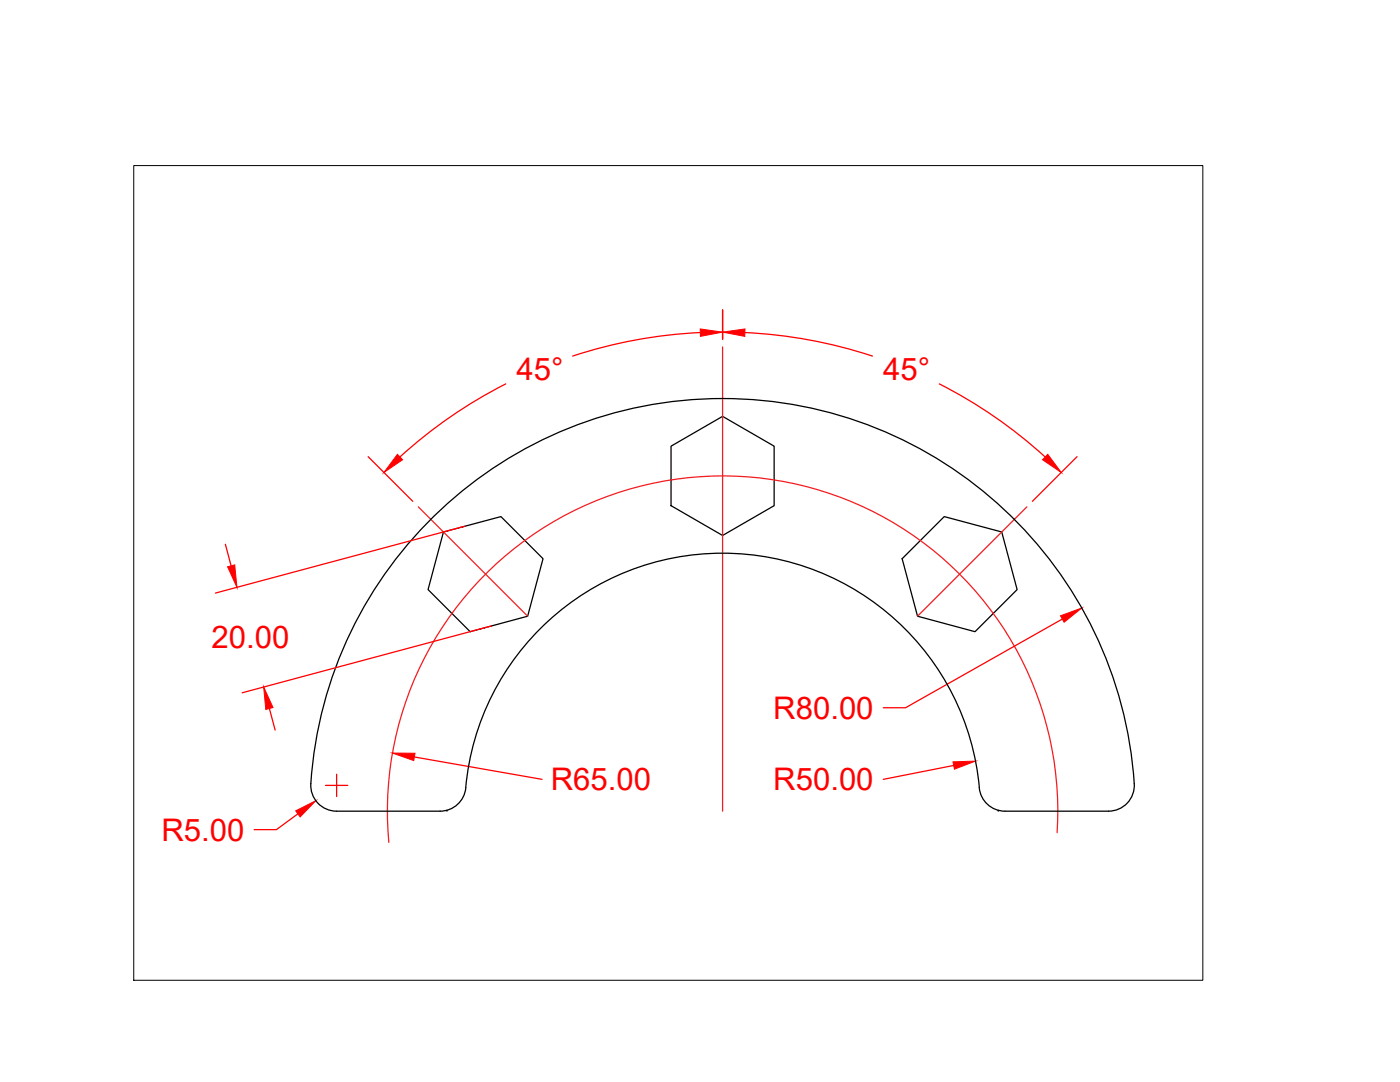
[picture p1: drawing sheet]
<svg xmlns="http://www.w3.org/2000/svg" width="279mm" height="216mm" viewBox="0 0 279 216" stroke-linecap="round" stroke-linejoin="round" font-family="sans-serif">
<!-- layer: 0 -->
<path d="M133.9 89l10.3-5.9 10.3 5.9v11.9l-10.3 5.9-10.3-5.9zM88.5 106.2l11.5-3.1 8.4 8.4-3.1 11.5-11.5 3-8.4-8.4zM188.4 103.1l11.5 3.1 3.1 11.4-8.4 8.4-11.5-3-3.1-11.5zM67.2 161.9a5.2 5.2 0 0 1-5.2-5.5 82.3 82.3 0 0 1 82.5-76.9 82.3 82.3 0 0 1 81.9 77.5 5.2 5.2 0 0 1-5.2 4.9h-20.6a5.2 5.2 0 0 1-5.2-4.7 51.5 51.5 0 0 0-51.7-46.8 51.5 51.5 0 0 0-50.9 47.6 5.2 5.2 0 0 1-5 3.9M67.2 161.9h20.6M89.2 161.9h.1M199.2 161.9h.1" fill="none" stroke="#000" stroke-width=".25"/>
<path d="M144.2 69.2v92.7M83.5 101.1l21.8 21.9M204.9 101.1l-21.8 21.9M211 166.2a66.9 66.9 0 0 0-67.8-71.2 66.9 66.9 0 0 0-65.6 73.1" fill="none" stroke="#ed1f24" stroke-width=".25"/>
<g fill="none" stroke="#f00" stroke-width=".25">
<path d="M100.9 76.6a95.6 95.6 0 0 0-21.1 14.6M139.8 66.4a95.6 95.6 0 0 0-25.5 4.7M144.2 61.8v5.9M148.6 66.4a95.6 95.6 0 0 1 25.5 4.7M187.5 76.6a95.6 95.6 0 0 1 21.1 14.6M73.5 91.1l8.9 8.9M214.9 91.1l-8.9 8.9M45 108.6l1.1 4.3M92.8 105l-49.8 13.3M98.1 124.9l-49.8 13.3M212 123.5l-31.3 17.7h-4.4M53.8 141.4l1.1 4.3"/>
<path d="M65 156.7h4.4M67.2 154.5v4.4M82.7 151l25.5 4.5M190.3 152.7l-14 2.8M59.5 162.4l-4.3 3.1h-4.5"/>
</g>
<g fill="#f00" stroke="#f00" stroke-width=".2">
<path d="M139.7 65.6l4.5 .7-4.4 .8z"/>
<path d="M79.3 90.7l1 1-3.7 2.6z"/>
<path d="M209.1 90.7l2.7 3.6-3.7-2.6z"/>
<path d="M144.2 66.3l4.5-.7-.1 1.5z"/>
<path d="M190.2 152l4.5-.1-4.2 1.6z"/>
<path d="M78.3 150.3h4.5l-.2 1.5z"/>
<path d="M211.6 122.9l4.3-1.6-3.5 2.9z"/>
<path d="M59 161.8l4-2-3.1 3.2z"/>
<path d="M45.4 113.1l1.4-.4 .5 4.5z"/>
<path d="M52.6 137.1l1.9 4.1-1.5 .4z"/>
</g>
<path d="M26.7 33h213.4v162.6h-213.4z" fill="none" stroke="#000" stroke-width=".2"/>
<g font-size="6.2" fill="#f00">
<text x="103.1" y="75.7">45°</text>
<text x="176.3" y="75.7">45°</text>
<text x="42.2" y="129.3">20.00</text>
<text x="154.3" y="143.4">R80.00</text>
<text x="109.9" y="157.7">R65.00</text>
<text x="154.3" y="157.7">R50.00</text>
<text x="32.2" y="167.7">R5.00</text>
</g>
</svg>
